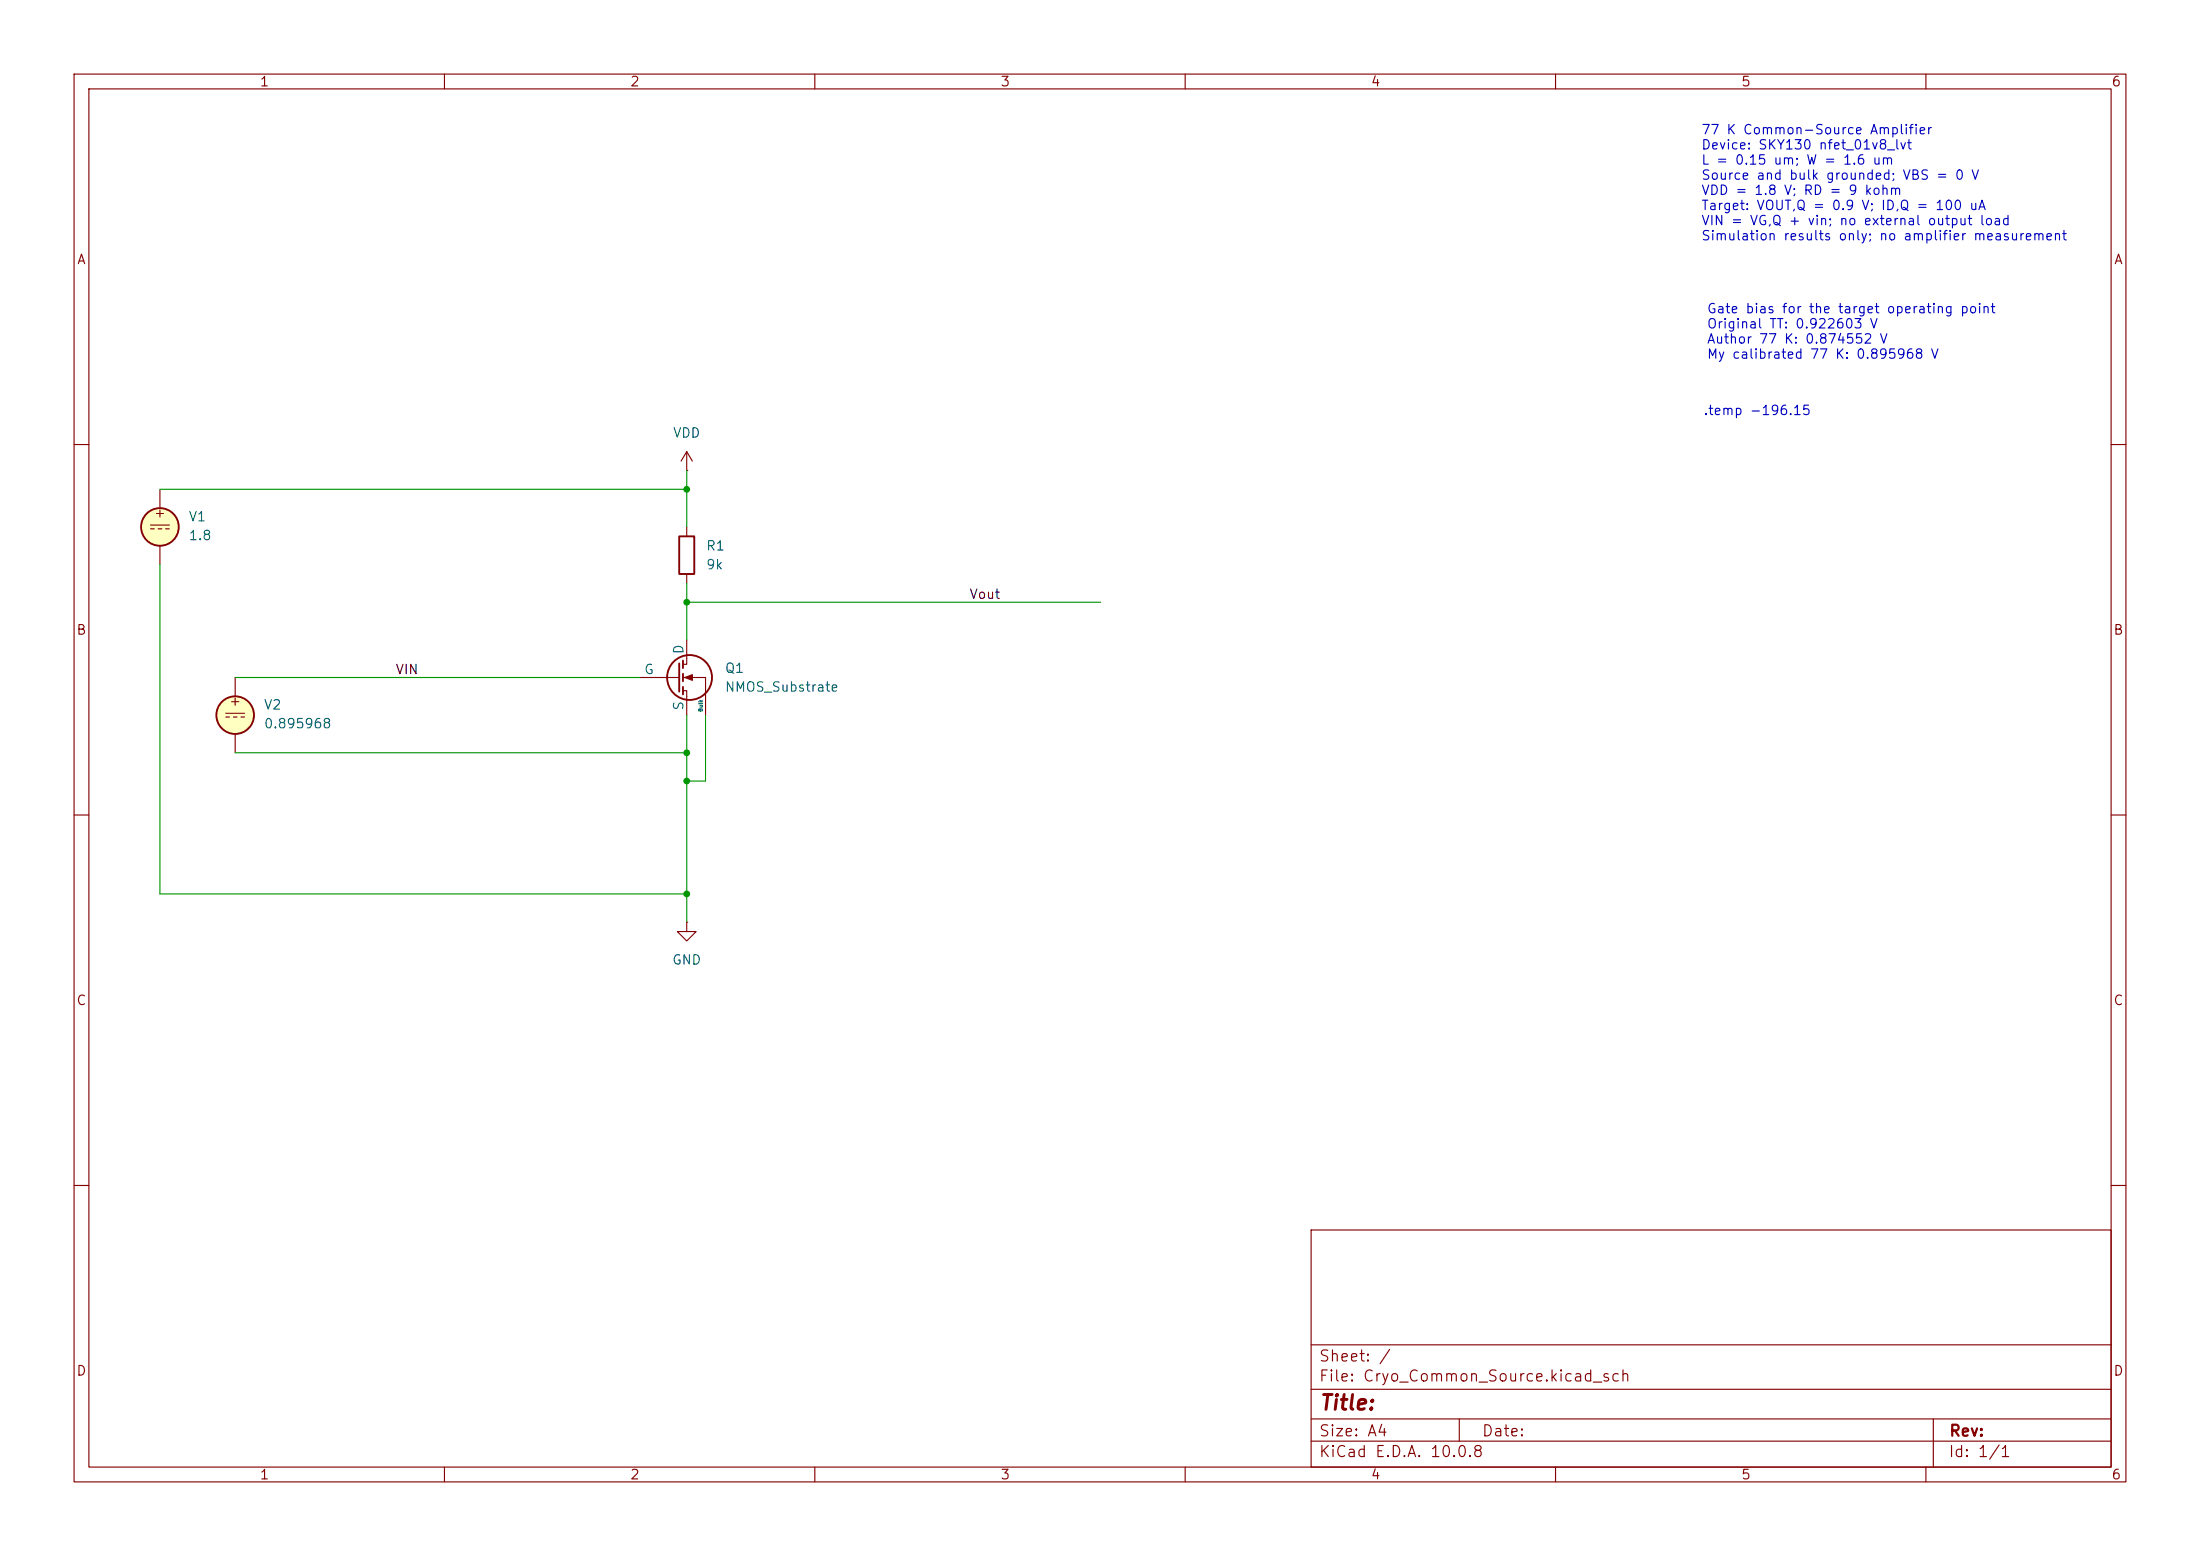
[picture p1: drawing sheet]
<svg xmlns="http://www.w3.org/2000/svg" width="297mm" height="210mm" viewBox="0 0 297 210" stroke-linecap="round" stroke-linejoin="round" font-family="sans-serif">
<g fill="none" stroke="#840000" stroke-width=".15">
<path d="M10 10h277v190h-277zM12 12h273v186h-273zM60 10v2M110 10v2M160 10v2M210 10v2M260 10v2M10 60h2M285 60h2M10 110h2M285 110h2M10 160h2"/>
<path d="M177 166h108v32h-108zM285 160h2M60 198v2M110 198v2M160 198v2M177 194.5h108M177 191.5h108M177 187.5h108M177 181.5h108M197 191.5v3M210 198v2M260 198v2"/>
<path d="M261 191.5v6.5"/>
</g>
<circle cx="21.6" cy="71.1" r="2.54" fill="#ffffc2"/>
<g fill="none" stroke="#840000" stroke-width=".15">
<path d="M20.3 70.9h2.6M20.3 71.4h.5M21.3 71.4h.5M21.6 66v2.6M21.6 73.7v2.5M22.4 71.4h.5M92.7 63.5h.1M92.7 61v2.5M92.7 71.1v1.3M92.7 77.5v1.2M92.7 61l-.8 1.2M92.7 61l.8 1.2"/>
<path d="M86.4 91.4h5.3M92.2 93.2h.5v3.3M92.2 91.4h3v5.1M92.7 86.4v3.3h-.5M92.7 124.5v1.2h1.3l-1.3 1.3-1.3-1.3h1.3M92.7 124.5h.1"/>
</g>
<g fill="none" stroke="#840000" stroke-width=".25">
<path d="M91.7 72.4h2v5.1h-2zM91.7 89.5v3.8M92.2 89.2v1M92.2 90.9v1M92.2 92.7v1"/>
<circle cx="21.6" cy="71.1" r="2.54"/>
<circle cx="93.1" cy="91.4" r="3"/>
</g>
<path d="M92.5 91.4l1-.3v.7z" fill="#840000" stroke="#840000" stroke-width=".15"/>
<circle cx="31.7" cy="96.5" r="2.54" fill="#ffffc2"/>
<path d="M30.5 96.3h2.5M30.5 96.8h.5M31.5 96.8h.5M31.7 91.4v2.6M31.7 99.1v2.5M32.5 96.8h.5" fill="none" stroke="#840000" stroke-width=".15"/>
<circle cx="31.7" cy="96.5" r="2.54" fill="none" stroke="#840000" stroke-width=".25"/>
<path d="M21.6 76.2v44.5h71.1M21.6 66h71.1M92.7 63.5v7.6M92.7 78.7v7.7M31.7 91.4h54.7M92.7 96.5v28M92.7 81.3h55.9M95.2 96.5v8.9h-2.5M31.7 101.6h61" fill="none" stroke="#009600" stroke-width=".15"/>
<g fill="#009600">
<circle cx="92.7" cy="81.3" r=".46"/>
<circle cx="92.7" cy="66" r=".46"/>
<circle cx="92.7" cy="105.4" r=".46"/>
<circle cx="92.7" cy="101.6" r=".46"/>
<circle cx="92.7" cy="120.7" r=".46"/>
</g>
<text font-size="2" fill="#840000" x="178" y="190.8">Title:</text>
<g font-size="1.5" fill="#840000">
<text x="178" y="184.1">Sheet: /</text>
<text x="178" y="186.8">File: Cryo_Common_Source.kicad_sch</text>
<text x="178" y="197">KiCad E.D.A. 10.0.8</text>
<text x="178" y="194.2">Size: A4</text>
<text x="200" y="194.2">Date:</text>
<text x="263" y="197">Id: 1/1</text>
<text x="263" y="194.2">Rev:</text>
</g>
<g font-size="1.3" fill="#840000">
<text x="35" y="12">1</text>
<text x="85" y="12">2</text>
<text x="135" y="12">3</text>
<text x="185" y="12">4</text>
<text x="235" y="12">5</text>
<text x="285" y="12">6</text>
<text x="10.3" y="36">A</text>
<text x="285.3" y="36">A</text>
<text x="20.7" y="70.2">+</text>
<text x="10.2" y="86">B</text>
<text x="285.2" y="86">B</text>
<text x="30.8" y="95.6">+</text>
<text x="10.2" y="136">C</text>
<text x="285.2" y="136">C</text>
<text x="10.2" y="186">D</text>
<text x="285.2" y="186">D</text>
<text x="35" y="200">1</text>
<text x="85" y="200">2</text>
<text x="135" y="200">3</text>
<text x="185" y="200">4</text>
<text x="235" y="200">5</text>
<text x="285" y="200">6</text>
</g>
<g font-size="1.3" fill="#0000c2">
<text x="229.6" y="18.4">77 K Common-Source Amplifier</text>
<text x="229.6" y="20.5">Device: SKY130 nfet_01v8_lvt</text>
<text x="229.6" y="22.5">L = 0.15 um; W = 1.6 um</text>
<text x="229.6" y="24.6">Source and bulk grounded; VBS = 0 V</text>
<text x="229.6" y="26.6">VDD = 1.8 V; RD = 9 kohm</text>
<text x="229.6" y="28.7">Target: VOUT,Q = 0.9 V; ID,Q = 100 uA</text>
<text x="229.6" y="30.7">VIN = VG,Q + vin; no external output load</text>
<text x="229.6" y="32.8">Simulation results only; no amplifier measurement</text>
<text x="230.4" y="42.6">Gate bias for the target operating point</text>
<text x="230.4" y="44.6">Original TT: 0.922603 V</text>
<text x="230.4" y="46.7">Author 77 K: 0.874552 V</text>
<text x="230.4" y="48.7">My calibrated 77 K: 0.895968 V</text>
<text x="229.9" y="56.3">.temp -196.15</text>
</g>
<g font-size="1.3" fill="#006464">
<text x="90.8" y="59.4">VDD</text>
<text x="25.4" y="70.7">V1</text>
<text x="25.4" y="73.2">1.8</text>
<text x="95.2" y="74.6">R1</text>
<text x="95.2" y="77.2">9k</text>
<text x="92.6" y="88.4" transform="rotate(-90 92.6 88.4)">D</text>
<text x="86.9" y="91.3">G</text>
<text x="92.6" y="96" transform="rotate(-90 92.6 96)">S</text>
<text x="97.8" y="91.1">Q1</text>
<text x="97.8" y="93.7">NMOS_Substrate</text>
<text x="35.5" y="96.1">V2</text>
<text x="35.5" y="98.6">0.895968</text>
<text x="90.6" y="130.5">GND</text>
</g>
<g font-size="1.3" fill="#0f0f0f">
<text x="130.8" y="81.2">Vout</text>
<text x="53.3" y="91.3">VIN</text>
</g>
<text font-size=".5" fill="#006464" x="95" y="96.1" transform="rotate(-90 95 96.1)">Bulk</text>
</svg>
